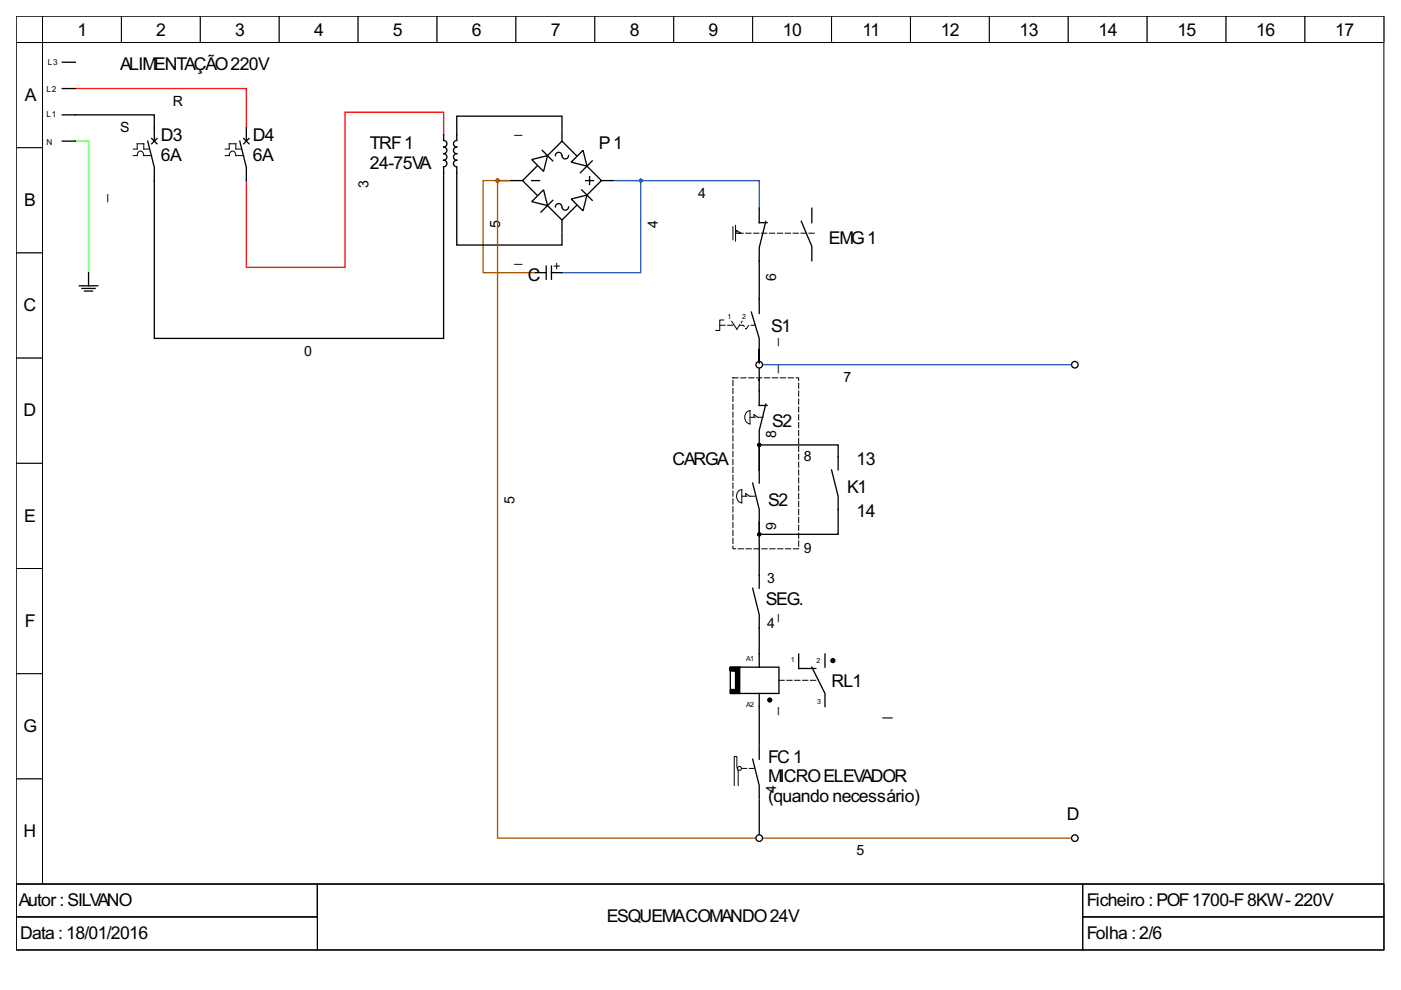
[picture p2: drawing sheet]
<svg xmlns="http://www.w3.org/2000/svg" width="297mm" height="210mm" viewBox="0 0 297 210" stroke-linecap="round" stroke-linejoin="round" font-family="sans-serif">
<path d="M3.4 3.4h290v184.1h-290z" fill="none" stroke="#000" stroke-width=".21"/>
<g fill="#fff" stroke="#000" stroke-width=".21">
<path d="M3.4 3.4h5.6v5.6h-5.6z"/>
<path d="M9 3.4h16.7v5.6h-16.7z"/>
<path d="M25.7 3.4h16.8v5.6h-16.8z"/>
<path d="M42.5 3.4h16.7v5.6h-16.7z"/>
<path d="M59.2 3.4h16.7v5.6h-16.7z"/>
<path d="M75.9 3.4h16.8v5.6h-16.8z"/>
<path d="M92.7 3.4h16.7v5.6h-16.7z"/>
<path d="M109.4 3.4h16.7v5.6h-16.7z"/>
<path d="M126.1 3.4h16.7v5.6h-16.7z"/>
<path d="M142.8 3.4h16.8v5.6h-16.8z"/>
<path d="M159.6 3.4h16.7v5.6h-16.7z"/>
<path d="M176.3 3.4h16.7v5.6h-16.7z"/>
<path d="M193 3.4h16.8v5.6h-16.8z"/>
<path d="M209.8 3.4h16.7v5.6h-16.7z"/>
<path d="M226.5 3.4h16.7v5.6h-16.7z"/>
<path d="M243.2 3.4h16.8v5.6h-16.8z"/>
<path d="M260 3.4h16.7v5.6h-16.7z"/>
<path d="M276.7 3.4h16.7v5.6h-16.7z"/>
<path d="M3.4 9h5.6v22.3h-5.6z"/>
<path d="M3.4 31.3h5.6v22.3h-5.6z"/>
<path d="M3.4 53.6h5.6v22.3h-5.6z"/>
<path d="M3.4 75.9h5.6v22.3h-5.6z"/>
<path d="M3.4 98.2h5.6v22.3h-5.6z"/>
<path d="M3.4 120.5h5.6v22.3h-5.6z"/>
<path d="M3.4 142.8h5.6v22.4h-5.6z"/>
<path d="M3.4 165.2h5.6v22.3h-5.6z"/>
<path d="M3.4 187.5h290v13.9h-290z"/>
<path d="M3.4 187.5h63.9v6.9h-63.9z"/>
</g>
<path d="M3.4 187.5h63.9v6.9h-63.9z" fill="none" stroke="#000" stroke-width=".21"/>
<path d="M67.3 187.5h162.3v13.9h-162.3z" fill="#fff" stroke="#000" stroke-width=".21"/>
<path d="M67.3 187.5h162.3v13.9h-162.3z" fill="none" stroke="#000" stroke-width=".21"/>
<path d="M229.6 187.5h63.8v6.9h-63.8z" fill="#fff" stroke="#000" stroke-width=".21"/>
<path d="M229.6 187.5h63.8v6.9h-63.8z" fill="none" stroke="#000" stroke-width=".21"/>
<path d="M3.4 194.4h63.9v7h-63.9z" fill="#fff" stroke="#000" stroke-width=".21"/>
<path d="M3.4 194.4h63.9v7h-63.9z" fill="none" stroke="#000" stroke-width=".21"/>
<path d="M229.6 194.4h63.8v7h-63.8z" fill="#fff" stroke="#000" stroke-width=".21"/>
<g fill="none" stroke="#000" stroke-width=".21">
<path d="M28.3 33h.8a.74 .74 0 0 1 .7-1 .74 .74 0 0 1 .7 1h1.7M28.3 31.6h.8v-1.1h1.4v1.1h1.1M47.8 33h.8a.74 .74 0 0 1 .7-1 .74 .74 0 0 1 .7 1h1.7M47.8 31.6h.8v-1.1h1.4v1.1h1.1M117.5 56.4h1.1M118 55.9v1.1M155.4 48.1v2.7M156 49.4l.2-.5 .9 .5M156 47.8v3.3M156.1 49.4h.9M153.4 67.8h-.8v2.3h-.8M155.1 68.1l1.1 1.7"/>
<path d="M158.4 87.4l.6-.3v2.8a1.47 1.47 0 0 1-.6-2.5zM159.9 88.5v-.6l.8 .6M156.6 104.1l.7-.3v2.8a1.47 1.47 0 0 1-.7-2.5zM158.1 105.2v-.6l.8 .6M155.7 166.5v-6.1h.5v2.2l.3 .9v3M229.6 194.4h63.8v7h-63.8z"/>
<circle cx="156.8" cy="162.9" r=".42"/>
</g>
<path d="M156.4 49.4h16.5M152.6 69h2.8M156.2 69.8l1.1-1.7M156.8 69h.8l.6 .8 .5-.8h1.4M155.4 80.1h13.9v36.3h-13.9zM159 88.5h2.8M157.3 105.2h2.8M165.2 144.2h8.3M157.2 162.9h2.7" fill="none" stroke="#000" stroke-width=".21" stroke-dasharray="1.1 .6"/>
<g fill="none" stroke="#000" stroke-width=".28">
<path d="M13.2 18.8h2.8M13.2 13.2h2.8M13.2 24.4h19.5v5.5M13.2 29.9h2.8M31.3 29.9l1.4 5.6v36.2h61.4v-36.2M32.2 29.4l1.1 1.1M33.3 29.4l-1.1 1.1M50.8 29.9l1.4 5.6v2.8M51.7 29.4l1.1 1.1M52.2 27.1v2.8M52.8 29.4l-1.1 1.1M94.1 29.8a.7 .7 0 0 1 .7 .7 .7 .7 0 0 1-.7 .7 .7 .7 0 0 1 .7 .7 .7 .7 0 0 1-.7 .7 .7 .7 0 0 1 .7 .7 .7 .7 0 0 1-.7 .7 .7 .7 0 0 1 .7 .7 .7 .7 0 0 1-.7 .7"/>
<path d="M94.1 28.5v1.1M96.8 35.5v16.5h22.3v-2.6M96.8 29.8a.7 .7 0 0 0-.7 .7 .7 .7 0 0 0 .7 .7 .7 .7 0 0 0-.7 .7 .7 .7 0 0 0 .7 .7 .7 .7 0 0 0-.7 .7 .7 .7 0 0 0 .7 .7 .7 .7 0 0 0-.7 .7 .7 .7 0 0 0 .7 .7M108.3 38.3h2.5M112.7 33.8l3.4-.8-.9 3.3zM112.7 38.3h1.7M113.9 35.2l-3.1 3.1 3.1 3.1M115 31.9l2.2 2.2M116.1 33l3-3.1 3.1 3.1M119.1 32.9a.7 .7 0 0 0-.7-.6 .7 .7 0 0 0-.6 .7M119.1 27.4v2.5M119.1 27.1v-2.5h-22.3v5"/>
<path d="M120.5 33a.7 .7 0 0 1-.6 .7 .7 .7 0 0 1-.7-.6M123.6 31.9l.8 3.3-3.3-.8zM124.2 38.3h1.6M124.4 35.2l3.1 3.1-3.1 3.1M125 37.5v1.6M125.6 34.1l-2.5 2.5M127.5 38.3h2.5M18.8 57.8v2.8M113.6 57.8h2.2M115.2 40.2l.9 3.4-3.4-.8zM115.8 56.4v2.8M116.1 43.6l3 3.1 3.1-3.1"/>
<path d="M116.9 57.8h2.2M116.9 56.4v2.8M117.2 42.5l-2.5 2.5M119.1 43.8a.7 .7 0 0 0-.7-.6 .7 .7 0 0 0-.6 .7M119.1 46.7v2.5M120.5 43.9a.7 .7 0 0 1-.6 .7 .7 .7 0 0 1-.7-.7M121.1 42.2l3.3-.8-.8 3.3zM123.3 40.2l2.3 2.3M161 44.1v3.1h1.6M162.4 46.9l-1.4 5.6v14M169.9 46.9l2.2 5.3v3.1M172.1 44.1v3.1"/>
<path d="M16.8 60.6h3.9M17.4 61.2h2.8M17.9 61.7h1.7M159.3 66.2l1.7 5.5v5.3v-3v2.5M161 78.2v7.8h1.6M161 99.6v2.8M162.4 85.7l-1.4 5.6v8.3M176.3 99.6l1.4 5.6v8.1h-16.7v-2.5M177.7 99.6v-5.3h-16.7v5.3M159.6 102.4l1.4 5.6v2.8M161 110.8v13.9M159.6 124.7l1.4 5.6v11.2"/>
<path d="M169.3 138.7v3h3.7M174.9 138.7v2.8M154.8 141.5h2v5.5h-2zM156.8 141.5h8.4v5.5h-8.4zM161 147v10.9M161 158.2v2.8M172.1 141.5l2.8 5.5v2.8M159.6 161l1.4 5.5v2.8M161 169.6v7.3"/>
<circle cx="161" cy="77.3" r=".7"/>
<circle cx="227.9" cy="77.3" r=".7"/>
<circle cx="161" cy="177.7" r=".7"/>
<circle cx="227.9" cy="177.7" r=".7"/>
</g>
<path d="M113.6 57.8h-11.2v-19.5h5.6h-2.5v139.4h54.6M161.8 177.7h65.3" fill="none" stroke="#a50" stroke-width=".28"/>
<path d="M161 44.1v-5.8h-30.7h5.6v19.5h-16.8M161.8 77.3h65.3" fill="none" stroke="#05f" stroke-width=".28"/>
<g fill="#000" stroke="#000" stroke-width=".28">
<path d="M154.8 141.5h2v5.5h-2v-.8h1.2v-3.9h-1.2z" fill-rule="evenodd"/>
<circle cx="161" cy="94.3" r=".28"/>
<circle cx="161" cy="113.3" r=".28"/>
<circle cx="163.2" cy="148.4" r=".42"/>
<circle cx="176.6" cy="140.1" r=".42"/>
</g>
<path d="M16 18.8h36.2v8.3M94.1 28.5v-4.7h-21v32.9h-20.9v-18.4" fill="none" stroke="#f00" stroke-width=".28"/>
<path d="M16 29.9h2.8v27.6" fill="none" stroke="#0f0" stroke-width=".28"/>
<circle cx="135.9" cy="38.3" r=".28" fill="#05f" stroke="#05f" stroke-width=".28"/>
<circle cx="105.5" cy="38.3" r=".28" fill="#a50" stroke="#a50" stroke-width=".28"/>
<g font-size="4.2">
<text x="16.4" y="7.6">1</text>
<text x="33.1" y="7.6">2</text>
<text x="49.9" y="7.6">3</text>
<text x="66.6" y="7.6">4</text>
<text x="83.3" y="7.6">5</text>
<text x="100" y="7.6">6</text>
<text x="116.8" y="7.6">7</text>
<text x="133.5" y="7.6">8</text>
<text x="150.2" y="7.6">9</text>
<text x="166" y="7.6">10</text>
<text x="182.9" y="7.6">11</text>
<text x="199.4" y="7.6">12</text>
<text x="216.2" y="7.6">13</text>
<text x="232.9" y="7.6">14</text>
<text x="249.6" y="7.6">15</text>
<text x="266.4" y="7.6">16</text>
<text x="283.1" y="7.6">17</text>
<text x="25.5" y="14.9">ALIMENTAÇÃO220V</text>
<text x="5.3" y="21.4">A</text>
<text x="34.1" y="29.9">D3</text>
<text x="53.6" y="29.9">D4</text>
<text x="34.1" y="34.1">6A</text>
<text x="53.6" y="34.1">6A</text>
<text x="78.4" y="31.6">TRF1</text>
<text x="78.4" y="35.8">24-75VA</text>
<text x="127" y="31.6">P1</text>
<text x="5.1" y="43.7">B</text>
<text x="175.7" y="51.7">EMG1</text>
<text x="111.9" y="59.5">C</text>
<text x="5" y="66">C</text>
<text x="163.5" y="70.5">S1</text>
<text x="5" y="88.3">D</text>
<text x="163.7" y="90.6">S2</text>
<text x="142.6" y="98.5">CARGA</text>
<text x="181.6" y="98.5">13</text>
<text x="162.9" y="107.3">S2</text>
<text x="179.6" y="104.5">K1</text>
<text x="5.1" y="110.6">E</text>
<text x="181.6" y="109.7">14</text>
<text x="162.4" y="128.3">SEG.</text>
<text x="5.3" y="132.9">F</text>
<text x="176.3" y="145.6">RL1</text>
<text x="5" y="155.2">G</text>
<text x="187.2" y="151.5">_</text>
<text x="162.9" y="161.7">FC1</text>
<text x="162.9" y="165.9">MICROELEVADOR</text>
<text x="162.9" y="170">(quando necessário)</text>
<text x="226.2" y="173.8">D</text>
<text x="5" y="177.5">H</text>
<text x="4" y="192.1">Autor:SILVANO</text>
<text x="128.6" y="195.6">ESQUEMACOMANDO24V</text>
<text x="230.4" y="192.1">Ficheiro :POF1700-F8KW- 220V</text>
<text x="4.3" y="199.1">Data :18/01/2016</text>
<text x="230.4" y="199.1">Folha :2/6</text>
</g>
<g font-size="3.3">
<text x="36.6" y="22.4">R</text>
<text x="25.5" y="28">S</text>
<text x="109.1" y="28.3">_</text>
<text x="78.2" y="40" transform="rotate(-90 78.2 40)">3</text>
<text x="148" y="41.9">4</text>
<text x="22.4" y="42.8" transform="rotate(-90 22.4 42.8)">_</text>
<text x="106" y="48.3" transform="rotate(-90 106 48.3)">5</text>
<text x="139.5" y="48.3" transform="rotate(-90 139.5 48.3)">4</text>
<text x="109.1" y="55.6">_</text>
<text x="164.6" y="59.5" transform="rotate(-90 164.6 59.5)">6</text>
<text x="64.5" y="75.4">0</text>
<text x="164.6" y="73.4" transform="rotate(-90 164.6 73.4)">_</text>
<text x="164.6" y="79" transform="rotate(-90 164.6 79)">_</text>
<text x="178.8" y="81">7</text>
<text x="164.6" y="92.9" transform="rotate(-90 164.6 92.9)">8</text>
<text x="170.5" y="97.7">8</text>
<text x="109.1" y="106.9" transform="rotate(-90 109.1 106.9)">5</text>
<text x="164.6" y="112.5" transform="rotate(-90 164.6 112.5)">9</text>
<text x="170.5" y="117.2">9</text>
<text x="162.6" y="123.6">3</text>
<text x="164.6" y="132" transform="rotate(-90 164.6 132)">_</text>
<text x="162.6" y="133.1">4</text>
<text x="164.6" y="151.5" transform="rotate(-90 164.6 151.5)">_</text>
<text x="164.6" y="168.2" transform="rotate(-90 164.6 168.2)">4</text>
<text x="181.6" y="181.3">5</text>
</g>
<g font-size="2">
<text x="10.1" y="13.8">L3</text>
<text x="9.9" y="19.6">L2</text>
<text x="9.9" y="24.9">L1</text>
<text x="9.9" y="30.8">N</text>
</g>
<g font-size="1.7">
<text x="154.3" y="67.6">1</text>
<text x="157.3" y="67.6">2</text>
<text x="158.2" y="140.1">A1</text>
<text x="167.7" y="140.3">1</text>
<text x="173.1" y="140.5">2</text>
<text x="158.2" y="149.8">A2</text>
<text x="173.2" y="149.3">3</text>
</g>
</svg>
